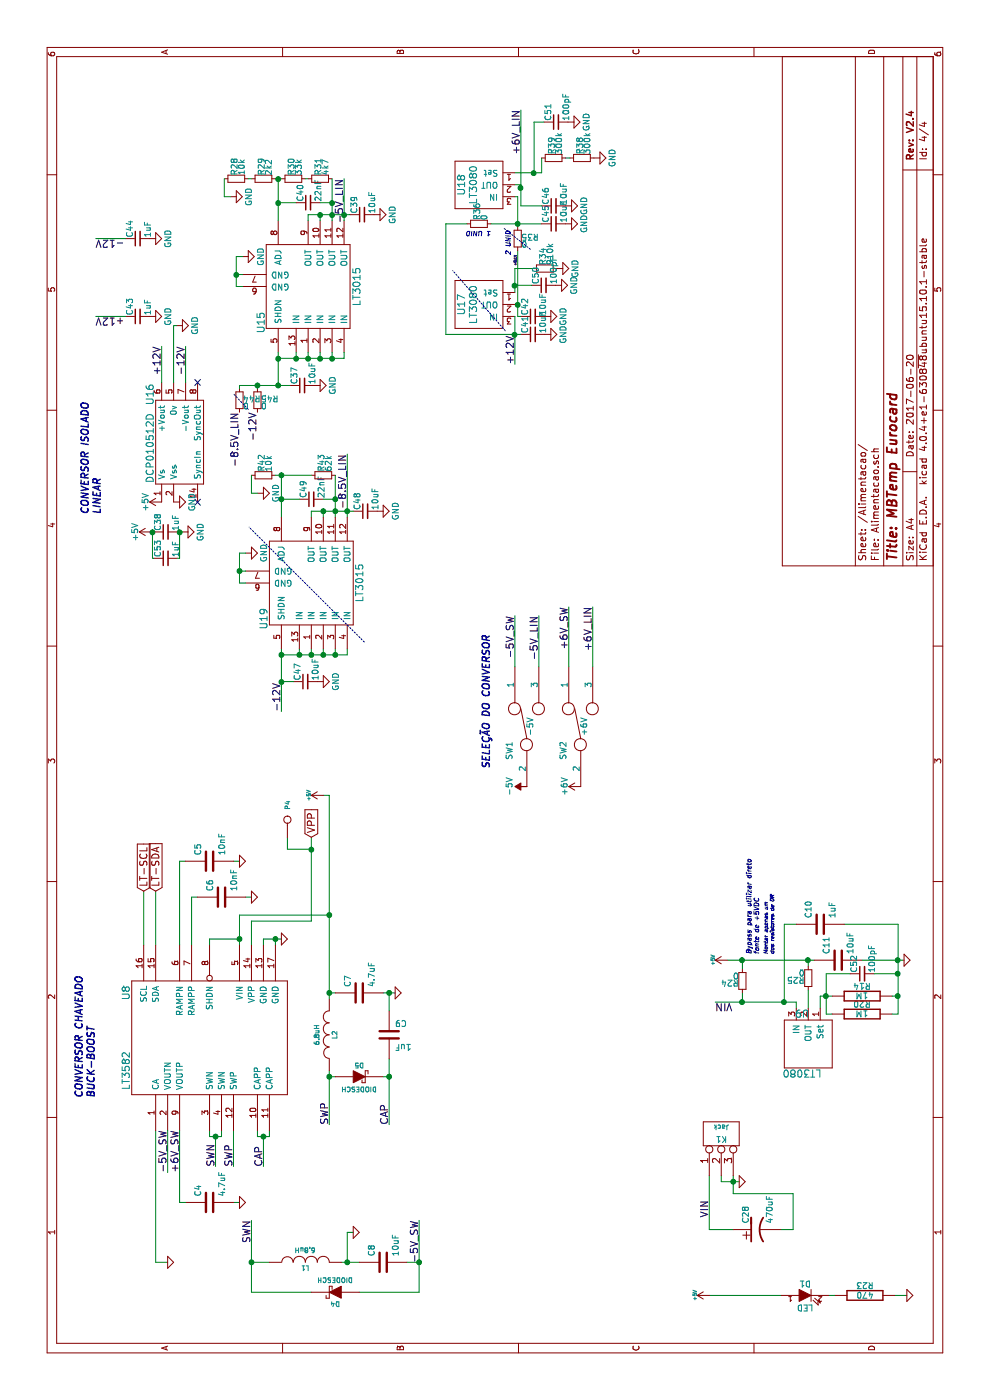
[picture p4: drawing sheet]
EESchema Schematic File Version 2
LIBS:MBTemp3_Eurocard-rescue
LIBS:MBTemp3-rescue
LIBS:power
LIBS:device
LIBS:transistors
LIBS:conn
LIBS:linear
LIBS:regul
LIBS:74xx
LIBS:cmos4000
LIBS:adc-dac
LIBS:memory
LIBS:xilinx
LIBS:microcontrollers
LIBS:dsp
LIBS:microchip
LIBS:analog_switches
LIBS:motorola
LIBS:texas
LIBS:intel
LIBS:audio
LIBS:interface
LIBS:digital-audio
LIBS:philips
LIBS:display
LIBS:cypress
LIBS:siliconi
LIBS:opto
LIBS:atmel
LIBS:contrib
LIBS:valves
LIBS:Pt100-cache
LIBS:Controle
EELAYER 25 0
EELAYER END
$Descr A4 11693 8268
encoding utf-8
Sheet 4 4
Title "MBTemp Eurocard"
Date "2017-06-20"
Rev "V2.4"
Comp ""
Comment1 ""
Comment2 ""
Comment3 ""
Comment4 ""
$EndDescr
Connection ~ 1825 6125
Wire Wire Line
	1825 6025 1825 6175
Wire Wire Line
	1825 6025 1875 6025
Wire Wire Line
	5050 2750 5050 2700
Wire Wire Line
	4000 2600 4000 2100
Wire Wire Line
	4000 2600 4700 2600
Wire Wire Line
	3800 1300 4250 1300
Connection ~ 3375 7500
Wire Wire Line
	3225 7500 3975 7500
Wire Wire Line
	3225 7500 3225 7450
Wire Wire Line
	1725 6125 1875 6125
Connection ~ 4050 2750
Connection ~ 3675 7500
Wire Wire Line
	3975 7500 3975 7050
Wire Wire Line
	3375 7500 3375 7450
Wire Wire Line
	3975 6550 3975 6650
Wire Wire Line
	4200 1650 4200 1600
Wire Wire Line
	4200 1600 3800 1600
Wire Wire Line
	4500 2000 4500 1950
Wire Wire Line
	1650 2000 1650 1950
Wire Wire Line
	2250 1300 1150 1300
Connection ~ 2700 3250
Wire Wire Line
	2300 3250 2850 3250
Connection ~ 3400 2750
Connection ~ 3850 2000
Wire Wire Line
	3800 2000 4050 2000
Wire Wire Line
	4050 2000 4050 2750
Wire Wire Line
	3250 3250 3400 3250
Wire Wire Line
	2700 2800 2700 2750
Connection ~ 1150 3500
Wire Wire Line
	900  3500 1500 3500
Wire Wire Line
	900  2100 1500 2100
Wire Wire Line
	1150 2850 1150 3000
Wire Wire Line
	1150 2250 1150 2100
Wire Wire Line
	2250 1950 1950 1950
Connection ~ 3850 2300
Wire Wire Line
	3800 2200 3850 2200
Wire Wire Line
	3850 2200 3850 2350
Wire Wire Line
	3850 2000 3850 1750
Wire Wire Line
	3850 1750 3800 1750
Wire Wire Line
	2200 1850 2250 1850
Wire Wire Line
	2200 1750 2200 1850
Wire Wire Line
	2200 1750 2250 1750
Wire Wire Line
	875  7575 875  7475
Wire Wire Line
	875  6975 875  6925
Wire Wire Line
	2200 2250 2250 2250
Wire Wire Line
	2200 2150 2200 2250
Wire Wire Line
	2200 2150 2250 2150
Wire Wire Line
	1150 1300 1150 1400
Wire Wire Line
	3800 2300 3850 2300
Wire Wire Line
	1950 1800 2200 1800
Connection ~ 2200 1800
Wire Wire Line
	1950 2200 2200 2200
Connection ~ 2200 2200
Wire Wire Line
	900  2100 900  2600
Wire Wire Line
	900  3500 900  3000
Wire Wire Line
	1150 3400 1150 3500
Wire Wire Line
	1150 2900 1400 2900
Connection ~ 1150 2900
Wire Wire Line
	1400 2900 1400 2950
Connection ~ 1150 2100
Wire Wire Line
	3400 2800 3400 2750
Wire Wire Line
	2700 3200 2700 3250
Wire Wire Line
	3400 3200 3400 3300
Connection ~ 3400 3250
Connection ~ 2700 2750
Wire Wire Line
	2300 2750 2750 2750
Wire Wire Line
	4200 2100 4200 2050
Wire Wire Line
	4500 1550 4500 1500
Wire Wire Line
	4500 1500 3800 1500
Wire Wire Line
	3675 7200 3675 7550
Wire Wire Line
	3675 6075 3675 6800
Connection ~ 3675 6750
Wire Wire Line
	1425 5925 1875 5925
Wire Wire Line
	875  5925 875  6525
Wire Wire Line
	3325 6650 3275 6650
Wire Wire Line
	3375 6850 3375 6950
Wire Wire Line
	3375 6850 3275 6850
Wire Wire Line
	3225 6950 3225 6900
Wire Wire Line
	3225 6900 3560 6900
Connection ~ 3375 6900
Wire Wire Line
	3800 1200 4250 1200
Wire Wire Line
	4000 2100 3800 2100
Wire Wire Line
	4700 2400 4600 2400
Wire Wire Line
	4600 2400 4600 2600
Connection ~ 4600 2600
Wire Wire Line
	3350 2750 5050 2750
$Comp
L CONN_3 K1
U 1 1
P 2225 6025
F 0 "K1" V 2175 6025 50  0000 C CNN
F 1 "Jack" V 2275 6025 40  0000 C CNN
F 2 "" H 2225 6025 60  0001 C CNN
F 3 "" H 2225 6025 60  0001 C CNN
	1    2225 6025
	1    0    0    -1  
$EndComp
$Comp
L +5V #PWR052
U 1 1
P 875 5925
F 0 "#PWR052" H 875 6015 20  0001 C CNN
F 1 "+5V" H 875 6050 30  0000 C CNN
F 2 "" H 875 5925 60  0001 C CNN
F 3 "" H 875 5925 60  0001 C CNN
	1    875  5925
	1    0    0    -1  
$EndComp
Text Label 1525 5925 0    60   ~ 0
VIN
$Comp
L +5V #PWR053
U 1 1
P 5050 2700
F 0 "#PWR053" H 5050 2790 20  0001 C CNN
F 1 "+5V" H 5050 2825 30  0000 C CNN
F 2 "" H 5050 2700 60  0001 C CNN
F 3 "" H 5050 2700 60  0001 C CNN
	1    5050 2700
	1    0    0    -1  
$EndComp
Text GLabel 4700 2600 2    60   Input ~ 0
VPP
Text GLabel 4250 1300 2    60   Input ~ 0
LT-SDA
Text GLabel 4250 1200 2    60   Input ~ 0
LT-SCL
$Comp
L CONN_1 P4
U 1 1
P 4850 2400
F 0 "P4" H 4930 2400 40  0000 L CNN
F 1 "CONN_1" H 4850 2455 30  0001 C CNN
F 2 "" H 4850 2400 60  0001 C CNN
F 3 "" H 4850 2400 60  0001 C CNN
	1    4850 2400
	1    0    0    -1  
$EndComp
$Comp
L R-RESCUE-MBTemp3 R20
U 1 1
P 3225 7200
F 0 "R20" V 3305 7200 50  0000 C CNN
F 1 "1M" V 3225 7200 50  0000 C CNN
F 2 "" H 3225 7200 60  0001 C CNN
F 3 "" H 3225 7200 60  0001 C CNN
	1    3225 7200
	1    0    0    -1  
$EndComp
Text Label 3325 5975 3    60   ~ 0
VIN
$Comp
L R-RESCUE-MBTemp3 R23
U 1 1
P 875 7225
F 0 "R23" V 955 7225 50  0000 C CNN
F 1 "470" V 875 7225 50  0000 C CNN
F 2 "" H 875 7225 60  0001 C CNN
F 3 "" H 875 7225 60  0001 C CNN
	1    875  7225
	1    0    0    -1  
$EndComp
$Comp
L LED-RESCUE-MBTemp3 D1
U 1 1
P 875 6725
F 0 "D1" H 875 6825 50  0000 C CNN
F 1 "LED" H 875 6625 50  0000 C CNN
F 2 "" H 875 6725 60  0001 C CNN
F 3 "" H 875 6725 60  0001 C CNN
	1    875  6725
	0    1    1    0   
$EndComp
$Comp
L GND-RESCUE-MBTemp3 #PWR054
U 1 1
P 875 7575
F 0 "#PWR054" H 875 7575 30  0001 C CNN
F 1 "GND" H 875 7505 30  0001 C CNN
F 2 "" H 875 7575 60  0001 C CNN
F 3 "" H 875 7575 60  0001 C CNN
	1    875  7575
	1    0    0    -1  
$EndComp
$Comp
L LT3582 U8
U 1 1
P 3000 1650
F 0 "U8" H 3400 2250 60  0000 C CNN
F 1 "LT3582" H 2750 2250 60  0000 C CNN
F 2 "" H 3000 1650 60  0001 C CNN
F 3 "" H 3000 1650 60  0001 C CNN
	1    3000 1650
	1    0    0    -1  
$EndComp
Text Label 1900 1400 0    60   ~ 0
-5V_SW
Text Label 1900 1500 0    60   ~ 0
+6V_SW
$Comp
L GND-RESCUE-MBTemp3 #PWR055
U 1 1
P 1150 1400
F 0 "#PWR055" H 1150 1400 30  0001 C CNN
F 1 "GND" H 1150 1330 30  0001 C CNN
F 2 "" H 1150 1400 60  0001 C CNN
F 3 "" H 1150 1400 60  0001 C CNN
	1    1150 1400
	1    0    0    -1  
$EndComp
$Comp
L DIODESCH D5
U 1 1
P 2700 3000
F 0 "D5" H 2700 3100 40  0000 C CNN
F 1 "DIODESCH" H 2700 2900 40  0000 C CNN
F 2 "" H 2700 3000 60  0001 C CNN
F 3 "" H 2700 3000 60  0001 C CNN
	1    2700 3000
	0    1    1    0   
$EndComp
$Comp
L DIODESCH D4
U 1 1
P 900 2800
F 0 "D4" H 900 2900 40  0000 C CNN
F 1 "DIODESCH" H 900 2700 40  0000 C CNN
F 2 "" H 900 2800 60  0001 C CNN
F 3 "" H 900 2800 60  0001 C CNN
	1    900  2800
	0    -1   -1   0   
$EndComp
$Comp
L GND-RESCUE-MBTemp3 #PWR056
U 1 1
P 3850 2350
F 0 "#PWR056" H 3850 2350 30  0001 C CNN
F 1 "GND" H 3850 2280 30  0001 C CNN
F 2 "" H 3850 2350 60  0001 C CNN
F 3 "" H 3850 2350 60  0001 C CNN
	1    3850 2350
	1    0    0    -1  
$EndComp
Text Label 1950 1800 0    60   ~ 0
SWN
Text Label 1950 1950 0    60   ~ 0
SWP
Text Label 1950 2200 0    60   ~ 0
CAP
$Comp
L INDUCTOR L1
U 1 1
P 1150 2550
F 0 "L1" V 1100 2550 40  0000 C CNN
F 1 "6.8uH" V 1250 2550 40  0000 C CNN
F 2 "" H 1150 2550 60  0001 C CNN
F 3 "" H 1150 2550 60  0001 C CNN
	1    1150 2550
	1    0    0    -1  
$EndComp
$Comp
L C-RESCUE-MBTemp3 C8
U 1 1
P 1150 3200
AR Path="/5021128F" Ref="C8"  Part="1" 
AR Path="/50211263/5021128F" Ref="C8"  Part="1" 
F 0 "C8" H 1200 3300 50  0000 L CNN
F 1 "10uF" H 1200 3100 50  0000 L CNN
F 2 "" H 1150 3200 60  0001 C CNN
F 3 "" H 1150 3200 60  0001 C CNN
	1    1150 3200
	1    0    0    -1  
$EndComp
$Comp
L GND-RESCUE-MBTemp3 #PWR057
U 1 1
P 1400 2950
F 0 "#PWR057" H 1400 2950 30  0001 C CNN
F 1 "GND" H 1400 2880 30  0001 C CNN
F 2 "" H 1400 2950 60  0001 C CNN
F 3 "" H 1400 2950 60  0001 C CNN
	1    1400 2950
	1    0    0    -1  
$EndComp
Text Label 1500 2100 2    60   ~ 0
SWN
$Comp
L INDUCTOR L2
U 1 1
P 3050 2750
F 0 "L2" V 3000 2750 40  0000 C CNN
F 1 "6.8uH" V 3150 2750 40  0000 C CNN
F 2 "" H 3050 2750 60  0001 C CNN
F 3 "" H 3050 2750 60  0001 C CNN
	1    3050 2750
	0    -1   -1   0   
$EndComp
$Comp
L C-RESCUE-MBTemp3 C7
U 1 1
P 3400 3000
AR Path="/5021128C" Ref="C7"  Part="1" 
AR Path="/50211263/5021128C" Ref="C7"  Part="1" 
F 0 "C7" H 3450 3100 50  0000 L CNN
F 1 "4.7uF" H 3450 2900 50  0000 L CNN
F 2 "" H 3400 3000 60  0001 C CNN
F 3 "" H 3400 3000 60  0001 C CNN
	1    3400 3000
	1    0    0    -1  
$EndComp
$Comp
L C-RESCUE-MBTemp3 C9
U 1 1
P 3050 3250
AR Path="/5021128B" Ref="C9"  Part="1" 
AR Path="/50211263/5021128B" Ref="C9"  Part="1" 
F 0 "C9" H 3100 3350 50  0000 L CNN
F 1 "1uF" H 3100 3150 50  0000 L CNN
F 2 "" H 3050 3250 60  0001 C CNN
F 3 "" H 3050 3250 60  0001 C CNN
	1    3050 3250
	0    1    1    0   
$EndComp
$Comp
L GND-RESCUE-MBTemp3 #PWR058
U 1 1
P 3400 3300
F 0 "#PWR058" H 3400 3300 30  0001 C CNN
F 1 "GND" H 3400 3230 30  0001 C CNN
F 2 "" H 3400 3300 60  0001 C CNN
F 3 "" H 3400 3300 60  0001 C CNN
	1    3400 3300
	1    0    0    -1  
$EndComp
Text Label 2300 3250 0    60   ~ 0
CAP
Text Label 2300 2750 0    60   ~ 0
SWP
$Comp
L C-RESCUE-MBTemp3 C4
U 1 1
P 1650 1750
AR Path="/50211289" Ref="C4"  Part="1" 
AR Path="/50211263/50211289" Ref="C4"  Part="1" 
F 0 "C4" H 1700 1850 50  0000 L CNN
F 1 "4.7uF" H 1700 1650 50  0000 L CNN
F 2 "" H 1650 1750 60  0001 C CNN
F 3 "" H 1650 1750 60  0001 C CNN
	1    1650 1750
	1    0    0    -1  
$EndComp
$Comp
L GND-RESCUE-MBTemp3 #PWR059
U 1 1
P 1650 2000
F 0 "#PWR059" H 1650 2000 30  0001 C CNN
F 1 "GND" H 1650 1930 30  0001 C CNN
F 2 "" H 1650 2000 60  0001 C CNN
F 3 "" H 1650 2000 60  0001 C CNN
	1    1650 2000
	1    0    0    -1  
$EndComp
$Comp
L C-RESCUE-MBTemp3 C6
U 1 1
P 4200 1850
AR Path="/50211287" Ref="C6"  Part="1" 
AR Path="/50211263/50211287" Ref="C6"  Part="1" 
F 0 "C6" H 4250 1950 50  0000 L CNN
F 1 "10nF" H 4250 1750 50  0000 L CNN
F 2 "" H 4200 1850 60  0001 C CNN
F 3 "" H 4200 1850 60  0001 C CNN
	1    4200 1850
	1    0    0    -1  
$EndComp
$Comp
L C-RESCUE-MBTemp3 C5
U 1 1
P 4500 1750
AR Path="/50211286" Ref="C5"  Part="1" 
AR Path="/50211263/50211286" Ref="C5"  Part="1" 
F 0 "C5" H 4550 1850 50  0000 L CNN
F 1 "10nF" H 4550 1650 50  0000 L CNN
F 2 "" H 4500 1750 60  0001 C CNN
F 3 "" H 4500 1750 60  0001 C CNN
	1    4500 1750
	1    0    0    -1  
$EndComp
$Comp
L GND-RESCUE-MBTemp3 #PWR060
U 1 1
P 4200 2100
F 0 "#PWR060" H 4200 2100 30  0001 C CNN
F 1 "GND" H 4200 2030 30  0001 C CNN
F 2 "" H 4200 2100 60  0001 C CNN
F 3 "" H 4200 2100 60  0001 C CNN
	1    4200 2100
	1    0    0    -1  
$EndComp
$Comp
L GND-RESCUE-MBTemp3 #PWR061
U 1 1
P 4500 2000
F 0 "#PWR061" H 4500 2000 30  0001 C CNN
F 1 "GND" H 4500 1930 30  0001 C CNN
F 2 "" H 4500 2000 60  0001 C CNN
F 3 "" H 4500 2000 60  0001 C CNN
	1    4500 2000
	1    0    0    -1  
$EndComp
$Comp
L LT3080 U9
U 1 1
P 2975 6750
F 0 "U9" H 2925 6500 60  0000 C CNN
F 1 "LT3080" H 2925 7000 60  0000 C CNN
F 2 "" H 2975 6750 60  0001 C CNN
F 3 "" H 2975 6750 60  0001 C CNN
	1    2975 6750
	0    -1   1    0   
$EndComp
$Comp
L C-RESCUE-MBTemp3 C11
U 1 1
P 3675 7000
AR Path="/5021127F" Ref="C11"  Part="1" 
AR Path="/50211263/5021127F" Ref="C11"  Part="1" 
F 0 "C11" H 3725 7100 50  0000 L CNN
F 1 "10uF" H 3725 6900 50  0000 L CNN
F 2 "" H 3675 7000 60  0001 C CNN
F 3 "" H 3675 7000 60  0001 C CNN
	1    3675 7000
	1    0    0    -1  
$EndComp
$Comp
L C-RESCUE-MBTemp3 C10
U 1 1
P 3975 6850
AR Path="/5021127E" Ref="C10"  Part="1" 
AR Path="/50211263/5021127E" Ref="C10"  Part="1" 
F 0 "C10" H 4025 6950 50  0000 L CNN
F 1 "1uF" H 4025 6750 50  0000 L CNN
F 2 "" H 3975 6850 60  0001 C CNN
F 3 "" H 3975 6850 60  0001 C CNN
	1    3975 6850
	1    0    0    -1  
$EndComp
$Comp
L R-RESCUE-MBTemp3 R14
U 1 1
P 3375 7200
F 0 "R14" V 3455 7200 50  0000 C CNN
F 1 "1M" V 3375 7200 50  0000 C CNN
F 2 "" H 3375 7200 60  0001 C CNN
F 3 "" H 3375 7200 60  0001 C CNN
	1    3375 7200
	1    0    0    -1  
$EndComp
$Comp
L GND-RESCUE-MBTemp3 #PWR062
U 1 1
P 3675 7550
F 0 "#PWR062" H 3675 7550 30  0001 C CNN
F 1 "GND" H 3675 7480 30  0001 C CNN
F 2 "" H 3675 7550 60  0001 C CNN
F 3 "" H 3675 7550 60  0001 C CNN
	1    3675 7550
	1    0    0    -1  
$EndComp
$Comp
L +5V #PWR063
U 1 1
P 3675 6075
F 0 "#PWR063" H 3675 6165 20  0001 C CNN
F 1 "+5V" H 3675 6200 30  0000 C CNN
F 2 "" H 3675 6075 60  0001 C CNN
F 3 "" H 3675 6075 60  0001 C CNN
	1    3675 6075
	1    0    0    -1  
$EndComp
$Comp
L GND-RESCUE-MBTemp3 #PWR064
U 1 1
P 1825 6175
F 0 "#PWR064" H 1825 6175 30  0001 C CNN
F 1 "GND" H 1825 6105 30  0001 C CNN
F 2 "" H 1825 6175 60  0001 C CNN
F 3 "" H 1825 6175 60  0001 C CNN
	1    1825 6175
	1    0    0    -1  
$EndComp
$Comp
L CP1-RESCUE-MBTemp3 C28
U 1 1
P 1425 6325
F 0 "C28" H 1475 6425 50  0000 L CNN
F 1 "470uF" H 1475 6225 50  0000 L CNN
F 2 "" H 1425 6325 60  0001 C CNN
F 3 "" H 1425 6325 60  0000 C CNN
	1    1425 6325
	1    0    0    -1  
$EndComp
Wire Wire Line
	1425 6125 1425 5925
Wire Wire Line
	1425 6525 1425 6625
Wire Wire Line
	1425 6625 1725 6625
Wire Wire Line
	1725 6625 1725 6125
$Comp
L +6V #PWR065
U 1 1
P 5125 4850
F 0 "#PWR065" H 5125 4700 50  0001 C CNN
F 1 "+6V" H 5125 4990 50  0000 C CNN
F 2 "" H 5125 4850 50  0000 C CNN
F 3 "" H 5125 4850 50  0000 C CNN
	1    5125 4850
	1    0    0    -1  
$EndComp
$Comp
L -5V #PWR67
U 1 1
P 5125 4400
F 0 "#PWR67" H 5125 4500 50  0001 C CNN
F 1 "-5V" H 5125 4550 50  0000 C CNN
F 2 "" H 5125 4400 50  0000 C CNN
F 3 "" H 5125 4400 50  0000 C CNN
	1    5125 4400
	1    0    0    -1  
$EndComp
$Comp
L R_Small R24
U 1 1
P 3500 6200
F 0 "R24" H 3530 6220 50  0000 L CNN
F 1 "0" H 3530 6160 50  0000 L CNN
F 2 "Resistors_SMD:R_0805" H 3500 6200 50  0001 C CNN
F 3 "" H 3500 6200 50  0000 C CNN
	1    3500 6200
	0    -1   -1   0   
$EndComp
Text Notes 3725 6350 0    39   Italic 0
Bypass para utilizar direto\nfonte de +5VDC
Text Notes 3725 6475 0    31   Italic 0
Montar apenas um\ndos resistores de 0R
Wire Wire Line
	3600 6200 3675 6200
Connection ~ 3675 6200
Wire Wire Line
	3325 6200 3400 6200
Connection ~ 3325 6200
Wire Wire Line
	3325 5975 3325 6650
$Comp
L R_Small R25
U 1 1
P 3525 6750
F 0 "R25" H 3555 6770 50  0000 L CNN
F 1 "0" H 3555 6710 50  0000 L CNN
F 2 "Resistors_SMD:R_0805" H 3525 6750 50  0001 C CNN
F 3 "" H 3525 6750 50  0000 C CNN
	1    3525 6750
	0    -1   -1   0   
$EndComp
Wire Wire Line
	3975 6550 3325 6550
Connection ~ 3325 6550
Wire Wire Line
	3675 6750 3625 6750
Wire Wire Line
	3425 6750 3275 6750
$Comp
L DCP0105xxD U16
U 1 1
P 8000 1450
F 0 "U16" H 8400 1650 60  0000 C CNN
F 1 "DCP010512D" H 7950 1650 60  0000 C CNN
F 2 "CONTROLE:DCP0105xxD" H 8000 1450 60  0001 C CNN
F 3 "" H 8000 1450 60  0000 C CNN
	1    8000 1450
	1    0    0    -1  
$EndComp
$Comp
L LT3015-RESCUE-MBTemp3_Eurocard U15
U 1 1
P 9200 2625
AR Path="/588F4998" Ref="U15"  Part="1" 
AR Path="/50211263/588F4998" Ref="U15"  Part="1" 
F 0 "U15" H 9000 3075 60  0000 C CNN
F 1 "LT3015" H 9300 2275 60  0000 C CNN
F 2 "Housings_SSOP:MSOP-12-1EP_3x4mm_Pitch0.65mm" H 9200 2625 60  0001 C CNN
F 3 "" H 9200 2625 60  0000 C CNN
	1    9200 2625
	1    0    0    -1  
$EndComp
$Comp
L LT3080 U17
U 1 1
P 9150 4000
F 0 "U17" H 9150 4150 60  0000 C CNN
F 1 "LT3080" H 9150 4050 60  0000 C CNN
F 2 "TO_SOT_Packages_SMD:SOT-223" H 9150 4000 60  0001 C CNN
F 3 "" H 9150 4000 60  0001 C CNN
	1    9150 4000
	1    0    0    -1  
$EndComp
$Comp
L LT3080 U18
U 1 1
P 10150 4000
F 0 "U18" H 10150 4150 60  0000 C CNN
F 1 "LT3080" H 10150 4050 60  0000 C CNN
F 2 "TO_SOT_Packages_SMD:SOT-223" H 10150 4000 60  0001 C CNN
F 3 "" H 10150 4000 60  0001 C CNN
	1    10150 4000
	1    0    0    -1  
$EndComp
NoConn ~ 8500 1650
NoConn ~ 7500 1650
$Comp
L GND #PWR066
U 1 1
P 7500 1450
F 0 "#PWR066" H 7500 1200 50  0001 C CNN
F 1 "GND" H 7500 1300 50  0000 C CNN
F 2 "" H 7500 1450 50  0000 C CNN
F 3 "" H 7500 1450 50  0000 C CNN
	1    7500 1450
	1    0    0    -1  
$EndComp
$Comp
L GND #PWR067
U 1 1
P 8975 1475
F 0 "#PWR067" H 8975 1225 50  0001 C CNN
F 1 "GND" H 8975 1325 50  0000 C CNN
F 2 "" H 8975 1475 50  0000 C CNN
F 3 "" H 8975 1475 50  0000 C CNN
	1    8975 1475
	1    0    0    -1  
$EndComp
Wire Wire Line
	8975 1475 8975 1450
Wire Wire Line
	8975 1450 8500 1450
Text Label 8800 1350 2    60   ~ 0
+12V
Text Label 8800 1550 2    60   ~ 0
-12V
Wire Wire Line
	8800 1550 8500 1550
Wire Wire Line
	8500 1350 8800 1350
$Comp
L +5V #PWR068
U 1 1
P 7500 1350
F 0 "#PWR068" H 7500 1200 50  0001 C CNN
F 1 "+5V" H 7500 1490 50  0000 C CNN
F 2 "" H 7500 1350 50  0000 C CNN
F 3 "" H 7500 1350 50  0000 C CNN
	1    7500 1350
	1    0    0    -1  
$EndComp
$Comp
L +5V #PWR069
U 1 1
P 7250 1265
F 0 "#PWR069" H 7250 1115 50  0001 C CNN
F 1 "+5V" H 7250 1405 50  0000 C CNN
F 2 "" H 7250 1265 50  0000 C CNN
F 3 "" H 7250 1265 50  0000 C CNN
	1    7250 1265
	1    0    0    -1  
$EndComp
$Comp
L GND #PWR070
U 1 1
P 7250 1520
F 0 "#PWR070" H 7250 1270 50  0001 C CNN
F 1 "GND" H 7250 1370 50  0000 C CNN
F 2 "" H 7250 1520 50  0000 C CNN
F 3 "" H 7250 1520 50  0000 C CNN
	1    7250 1520
	1    0    0    -1  
$EndComp
$Comp
L C_Small C38
U 1 1
P 7250 1385
F 0 "C38" H 7260 1455 50  0000 L CNN
F 1 "1uF" H 7260 1305 50  0000 L CNN
F 2 "Capacitors_SMD:C_0805" H 7250 1385 50  0001 C CNN
F 3 "" H 7250 1385 50  0000 C CNN
	1    7250 1385
	1    0    0    -1  
$EndComp
$Comp
L GND #PWR071
U 1 1
P 9050 1250
F 0 "#PWR071" H 9050 1000 50  0001 C CNN
F 1 "GND" H 9050 1100 50  0000 C CNN
F 2 "" H 9050 1250 50  0000 C CNN
F 3 "" H 9050 1250 50  0000 C CNN
	1    9050 1250
	1    0    0    -1  
$EndComp
$Comp
L C_Small C43
U 1 1
P 9050 1150
F 0 "C43" H 9060 1220 50  0000 L CNN
F 1 "1uF" H 9060 1070 50  0000 L CNN
F 2 "Capacitors_SMD:C_0805" H 9050 1150 50  0001 C CNN
F 3 "" H 9050 1150 50  0000 C CNN
	1    9050 1150
	1    0    0    -1  
$EndComp
$Comp
L GND #PWR072
U 1 1
P 9700 1250
F 0 "#PWR072" H 9700 1000 50  0001 C CNN
F 1 "GND" H 9700 1100 50  0000 C CNN
F 2 "" H 9700 1250 50  0000 C CNN
F 3 "" H 9700 1250 50  0000 C CNN
	1    9700 1250
	1    0    0    -1  
$EndComp
$Comp
L C_Small C44
U 1 1
P 9700 1150
F 0 "C44" H 9710 1220 50  0000 L CNN
F 1 "1uF" H 9710 1070 50  0000 L CNN
F 2 "Capacitors_SMD:C_0805" H 9700 1150 50  0001 C CNN
F 3 "" H 9700 1150 50  0000 C CNN
	1    9700 1150
	1    0    0    -1  
$EndComp
Text Label 9700 800  3    60   ~ 0
-12V
Wire Wire Line
	9700 800  9700 1050
Wire Wire Line
	9050 800  9050 1050
Wire Wire Line
	8750 2475 8700 2475
Wire Wire Line
	8700 2325 8700 2875
Connection ~ 8700 2325
Wire Wire Line
	8700 2575 8750 2575
Connection ~ 8700 2475
Wire Wire Line
	8700 2675 8750 2675
Connection ~ 8700 2575
Wire Wire Line
	8700 2775 8750 2775
Connection ~ 8700 2675
Wire Wire Line
	8700 2875 8750 2875
Connection ~ 8700 2775
$Comp
L C_Small C37
U 1 1
P 8475 2525
F 0 "C37" H 8485 2595 50  0000 L CNN
F 1 "10uF" H 8485 2445 50  0000 L CNN
F 2 "Capacitors_SMD:C_0805" H 8475 2525 50  0001 C CNN
F 3 "" H 8475 2525 50  0000 C CNN
	1    8475 2525
	1    0    0    -1  
$EndComp
$Comp
L C_Small C39
U 1 1
P 9900 3025
F 0 "C39" H 9910 3095 50  0000 L CNN
F 1 "10uF" H 9910 2945 50  0000 L CNN
F 2 "Capacitors_SMD:C_0805" H 9900 3025 50  0001 C CNN
F 3 "" H 9900 3025 50  0000 C CNN
	1    9900 3025
	1    0    0    -1  
$EndComp
Wire Wire Line
	8475 2000 8475 2425
Connection ~ 8475 2325
Wire Wire Line
	9850 2575 9900 2575
Wire Wire Line
	9900 2575 9900 2925
Wire Wire Line
	9900 2675 9850 2675
Connection ~ 9900 2675
Wire Wire Line
	9850 2875 10200 2875
Connection ~ 9900 2775
Connection ~ 9900 2875
$Comp
L C_Small C40
U 1 1
P 10000 2575
F 0 "C40" H 10010 2645 50  0000 L CNN
F 1 "22nF" H 10010 2495 50  0000 L CNN
F 2 "Capacitors_SMD:C_0805" H 10000 2575 50  0001 C CNN
F 3 "" H 10000 2575 50  0000 C CNN
	1    10000 2575
	1    0    0    -1  
$EndComp
$Comp
L R_Small R30
U 1 1
P 10200 2450
F 0 "R30" H 10230 2470 50  0000 L CNN
F 1 "33k" H 10230 2410 50  0000 L CNN
F 2 "Resistors_SMD:R_0805" H 10200 2450 50  0001 C CNN
F 3 "" H 10200 2450 50  0000 C CNN
	1    10200 2450
	1    0    0    -1  
$EndComp
$Comp
L R_Small R31
U 1 1
P 10200 2675
F 0 "R31" H 10230 2695 50  0000 L CNN
F 1 "4k7" H 10230 2635 50  0000 L CNN
F 2 "Resistors_SMD:R_0805" H 10200 2675 50  0001 C CNN
F 3 "" H 10200 2675 50  0000 C CNN
	1    10200 2675
	1    0    0    -1  
$EndComp
$Comp
L R_Small R28
U 1 1
P 10200 1975
F 0 "R28" H 10230 1995 50  0000 L CNN
F 1 "10k" H 10230 1935 50  0000 L CNN
F 2 "Resistors_SMD:R_0805" H 10200 1975 50  0001 C CNN
F 3 "" H 10200 1975 50  0000 C CNN
	1    10200 1975
	1    0    0    -1  
$EndComp
$Comp
L R_Small R29
U 1 1
P 10200 2200
F 0 "R29" H 10230 2220 50  0000 L CNN
F 1 "2k2" H 10230 2160 50  0000 L CNN
F 2 "Resistors_SMD:R_0805" H 10200 2200 50  0001 C CNN
F 3 "" H 10200 2200 50  0000 C CNN
	1    10200 2200
	1    0    0    -1  
$EndComp
Wire Wire Line
	10200 2300 10200 2350
Connection ~ 10200 2325
Wire Wire Line
	10000 2475 10000 2325
Connection ~ 10000 2325
Wire Wire Line
	10000 2775 10000 2675
Connection ~ 10000 2775
$Comp
L GND #PWR073
U 1 1
P 9900 3125
F 0 "#PWR073" H 9900 2875 50  0001 C CNN
F 1 "GND" H 9900 2975 50  0000 C CNN
F 2 "" H 9900 3125 50  0000 C CNN
F 3 "" H 9900 3125 50  0000 C CNN
	1    9900 3125
	1    0    0    -1  
$EndComp
$Comp
L GND #PWR074
U 1 1
P 8475 2625
F 0 "#PWR074" H 8475 2375 50  0001 C CNN
F 1 "GND" H 8475 2475 50  0000 C CNN
F 2 "" H 8475 2625 50  0000 C CNN
F 3 "" H 8475 2625 50  0000 C CNN
	1    8475 2625
	1    0    0    -1  
$EndComp
$Comp
L GND #PWR075
U 1 1
P 9550 2025
F 0 "#PWR075" H 9550 1775 50  0001 C CNN
F 1 "GND" H 9550 1875 50  0000 C CNN
F 2 "" H 9550 2025 50  0000 C CNN
F 3 "" H 9550 2025 50  0000 C CNN
	1    9550 2025
	1    0    0    -1  
$EndComp
$Comp
L GND #PWR076
U 1 1
P 10050 1925
F 0 "#PWR076" H 10050 1675 50  0001 C CNN
F 1 "GND" H 10050 1775 50  0000 C CNN
F 2 "" H 10050 1925 50  0000 C CNN
F 3 "" H 10050 1925 50  0000 C CNN
	1    10050 1925
	1    0    0    -1  
$EndComp
Wire Wire Line
	10200 1875 10050 1875
Wire Wire Line
	10050 1875 10050 1925
Wire Wire Line
	9300 2025 9300 1975
Wire Wire Line
	9300 1975 9550 1975
Wire Wire Line
	9550 1975 9550 2025
Wire Wire Line
	9400 2025 9400 1975
Connection ~ 9400 1975
Wire Wire Line
	9850 2325 10200 2325
Wire Wire Line
	9850 2775 10200 2775
Text Label 10200 2875 2    60   ~ 0
-5V_LIN
Text Label 8650 4300 0    60   ~ 0
+12V
Wire Wire Line
	8650 4300 9050 4300
$Comp
L C_Small C41
U 1 1
P 8900 4450
F 0 "C41" H 8910 4520 50  0000 L CNN
F 1 "10uF" H 8910 4370 50  0000 L CNN
F 2 "Capacitors_SMD:C_0805" H 8900 4450 50  0001 C CNN
F 3 "" H 8900 4450 50  0000 C CNN
	1    8900 4450
	1    0    0    -1  
$EndComp
Wire Wire Line
	8900 3725 8900 4350
Connection ~ 8900 4300
$Comp
L GND #PWR077
U 1 1
P 8900 4550
F 0 "#PWR077" H 8900 4300 50  0001 C CNN
F 1 "GND" H 8900 4400 50  0000 C CNN
F 2 "" H 8900 4550 50  0000 C CNN
F 3 "" H 8900 4550 50  0000 C CNN
	1    8900 4550
	1    0    0    -1  
$EndComp
$Comp
L R_Small R34
U 1 1
P 9450 4550
F 0 "R34" H 9480 4570 50  0000 L CNN
F 1 "910k" H 9480 4510 50  0000 L CNN
F 2 "Resistors_SMD:R_0805" H 9450 4550 50  0001 C CNN
F 3 "" H 9450 4550 50  0000 C CNN
	1    9450 4550
	1    0    0    -1  
$EndComp
$Comp
L R_Small R39
U 1 1
P 10375 4625
F 0 "R39" H 10405 4645 50  0000 L CNN
F 1 "300k" H 10405 4585 50  0000 L CNN
F 2 "Resistors_SMD:R_0805" H 10375 4625 50  0001 C CNN
F 3 "" H 10375 4625 50  0000 C CNN
	1    10375 4625
	1    0    0    -1  
$EndComp
$Comp
L GND #PWR078
U 1 1
P 9450 4650
F 0 "#PWR078" H 9450 4400 50  0001 C CNN
F 1 "GND" H 9450 4500 50  0000 C CNN
F 2 "" H 9450 4650 50  0000 C CNN
F 3 "" H 9450 4650 50  0000 C CNN
	1    9450 4650
	1    0    0    -1  
$EndComp
$Comp
L GND #PWR079
U 1 1
P 10375 4960
F 0 "#PWR079" H 10375 4710 50  0001 C CNN
F 1 "GND" H 10375 4810 50  0000 C CNN
F 2 "" H 10375 4960 50  0000 C CNN
F 3 "" H 10375 4960 50  0000 C CNN
	1    10375 4960
	1    0    0    -1  
$EndComp
Wire Wire Line
	10250 4300 10250 4525
Wire Wire Line
	8900 3725 9825 3725
Wire Wire Line
	9825 3725 9825 3900
Wire Wire Line
	9150 4300 9150 4325
Wire Wire Line
	9050 4325 9600 4325
$Comp
L R_Small R36
U 1 1
P 9825 4000
F 0 "R36" H 9855 4020 50  0000 L CNN
F 1 "0" H 9855 3960 50  0000 L CNN
F 2 "Resistors_SMD:R_0805" H 9825 4000 50  0001 C CNN
F 3 "" H 9825 4000 50  0000 C CNN
	1    9825 4000
	1    0    0    -1  
$EndComp
$Comp
L R_Small R35
U 1 1
P 9700 4325
F 0 "R35" H 9730 4345 50  0000 L CNN
F 1 "0" H 9730 4285 50  0000 L CNN
F 2 "Resistors_SMD:R_0805" H 9700 4325 50  0001 C CNN
F 3 "" H 9700 4325 50  0000 C CNN
	1    9700 4325
	0    1    1    0   
$EndComp
Wire Wire Line
	9825 4100 9825 4525
Wire Wire Line
	9800 4325 10050 4325
Wire Wire Line
	10050 4325 10050 4300
Connection ~ 9825 4325
$Comp
L C_Small C45
U 1 1
P 9825 4625
F 0 "C45" H 9835 4695 50  0000 L CNN
F 1 "10uF" H 9835 4545 50  0000 L CNN
F 2 "Capacitors_SMD:C_0805" H 9825 4625 50  0001 C CNN
F 3 "" H 9825 4625 50  0000 C CNN
	1    9825 4625
	1    0    0    -1  
$EndComp
$Comp
L GND #PWR080
U 1 1
P 9825 4725
F 0 "#PWR080" H 9825 4475 50  0001 C CNN
F 1 "GND" H 9825 4575 50  0000 C CNN
F 2 "" H 9825 4725 50  0000 C CNN
F 3 "" H 9825 4725 50  0000 C CNN
	1    9825 4725
	1    0    0    -1  
$EndComp
$Comp
L C_Small C42
U 1 1
P 9050 4450
F 0 "C42" H 9060 4520 50  0000 L CNN
F 1 "10uF" H 9060 4370 50  0000 L CNN
F 2 "Capacitors_SMD:C_0805" H 9050 4450 50  0001 C CNN
F 3 "" H 9050 4450 50  0000 C CNN
	1    9050 4450
	1    0    0    -1  
$EndComp
Connection ~ 9150 4325
$Comp
L GND #PWR081
U 1 1
P 9050 4550
F 0 "#PWR081" H 9050 4300 50  0001 C CNN
F 1 "GND" H 9050 4400 50  0000 C CNN
F 2 "" H 9050 4550 50  0000 C CNN
F 3 "" H 9050 4550 50  0000 C CNN
	1    9050 4550
	1    0    0    -1  
$EndComp
Wire Wire Line
	9250 4300 9450 4300
Wire Wire Line
	9450 4300 9450 4450
Wire Wire Line
	9050 4350 9050 4325
$Comp
L C_Small C46
U 1 1
P 9975 4625
F 0 "C46" H 9985 4695 50  0000 L CNN
F 1 "10uF" H 9985 4545 50  0000 L CNN
F 2 "Capacitors_SMD:C_0805" H 9975 4625 50  0001 C CNN
F 3 "" H 9975 4625 50  0000 C CNN
	1    9975 4625
	1    0    0    -1  
$EndComp
$Comp
L GND #PWR082
U 1 1
P 9975 4725
F 0 "#PWR082" H 9975 4475 50  0001 C CNN
F 1 "GND" H 9975 4575 50  0000 C CNN
F 2 "" H 9975 4725 50  0000 C CNN
F 3 "" H 9975 4725 50  0000 C CNN
	1    9975 4725
	1    0    0    -1  
$EndComp
Wire Wire Line
	9975 4525 9975 4350
Wire Wire Line
	9975 4350 10150 4350
Wire Wire Line
	10150 4350 10150 4300
Connection ~ 10125 4350
Wire Wire Line
	10250 4525 10375 4525
Wire Wire Line
	10125 4350 10775 4350
Text Label 10775 4350 2    60   ~ 0
+6V_LIN
Text Notes 9775 4100 1    39   Italic 0
1 UNID
Text Notes 9775 4275 2    39   Italic 0
2 UNID
Text Label 1500 3500 2    60   ~ 0
-5V_SW
$Comp
L SWITCH_INV SW1
U 1 1
P 5625 4400
F 0 "SW1" H 5425 4550 50  0000 C CNN
F 1 "-5V" H 5625 4375 50  0000 C CNN
F 2 "Pin_Headers:Pin_Header_Straight_1x03_Pitch2.54mm" H 5625 4400 50  0001 C CNN
F 3 "" H 5625 4400 50  0000 C CNN
	1    5625 4400
	1    0    0    -1  
$EndComp
$Comp
L SWITCH_INV SW2
U 1 1
P 5625 4850
F 0 "SW2" H 5425 5000 50  0000 C CNN
F 1 "+6V" H 5625 4825 50  0000 C CNN
F 2 "Pin_Headers:Pin_Header_Straight_1x03_Pitch2.54mm" H 5625 4850 50  0001 C CNN
F 3 "" H 5625 4850 50  0000 C CNN
	1    5625 4850
	1    0    0    -1  
$EndComp
Text Label 6550 4300 2    60   ~ 0
-5V_SW
Wire Wire Line
	6550 4300 6125 4300
Text Label 6550 4500 2    60   ~ 0
-5V_LIN
Wire Wire Line
	6550 4500 6125 4500
Text Label 6625 4950 2    60   ~ 0
+6V_LIN
Wire Wire Line
	2250 1400 1900 1400
Wire Wire Line
	1650 1500 1650 1550
Wire Wire Line
	1650 1500 2250 1500
Text Label 6625 4750 2    60   ~ 0
+6V_SW
Wire Wire Line
	6625 4750 6125 4750
Wire Wire Line
	6125 4950 6625 4950
Wire Wire Line
	10200 2550 10200 2575
Wire Wire Line
	10200 2075 10200 2100
Text Notes 2525 800  0    59   Italic 12
CONVERSOR CHAVEADO\nBUCK-BOOST
Text Notes 7400 850  0    59   Italic 12
CONVERSOR ISOLADO\nLINEAR
Text Notes 5275 4100 0    59   Italic 12
SELEÇÃO DO CONVERSOR
Text Label 9475 4325 0    20   ~ 0
+9.1V
$Comp
L LT3015-RESCUE-MBTemp3_Eurocard U19
U 1 1
P 6725 2650
AR Path="/58AB0F00" Ref="U19"  Part="1" 
AR Path="/50211263/58AB0F00" Ref="U19"  Part="1" 
F 0 "U19" H 6525 3100 60  0000 C CNN
F 1 "LT3015" H 6825 2300 60  0000 C CNN
F 2 "Housings_SSOP:MSOP-12-1EP_3x4mm_Pitch0.65mm" H 6725 2650 60  0001 C CNN
F 3 "" H 6725 2650 60  0000 C CNN
	1    6725 2650
	1    0    0    -1  
$EndComp
Text Label 5750 2350 0    60   ~ 0
-12V
Wire Wire Line
	5750 2350 6275 2350
Wire Wire Line
	6275 2500 6225 2500
Wire Wire Line
	6225 2350 6225 2900
Connection ~ 6225 2350
Wire Wire Line
	6225 2600 6275 2600
Connection ~ 6225 2500
Wire Wire Line
	6225 2700 6275 2700
Connection ~ 6225 2600
Wire Wire Line
	6225 2800 6275 2800
Connection ~ 6225 2700
Wire Wire Line
	6225 2900 6275 2900
Connection ~ 6225 2800
$Comp
L C_Small C47
U 1 1
P 6000 2550
F 0 "C47" H 6010 2620 50  0000 L CNN
F 1 "10uF" H 6010 2470 50  0000 L CNN
F 2 "Capacitors_SMD:C_0805" H 6000 2550 50  0001 C CNN
F 3 "" H 6000 2550 50  0000 C CNN
	1    6000 2550
	1    0    0    -1  
$EndComp
$Comp
L C_Small C48
U 1 1
P 7425 3050
F 0 "C48" H 7435 3120 50  0000 L CNN
F 1 "10uF" H 7435 2970 50  0000 L CNN
F 2 "Capacitors_SMD:C_0805" H 7425 3050 50  0001 C CNN
F 3 "" H 7425 3050 50  0000 C CNN
	1    7425 3050
	1    0    0    -1  
$EndComp
Wire Wire Line
	6000 2450 6000 2350
Connection ~ 6000 2350
Wire Wire Line
	7375 2600 7425 2600
Wire Wire Line
	7425 2600 7425 2950
Wire Wire Line
	7425 2700 7375 2700
Connection ~ 7425 2700
Wire Wire Line
	7375 2900 7900 2900
Connection ~ 7425 2800
Connection ~ 7425 2900
$Comp
L C_Small C49
U 1 1
P 7525 2600
F 0 "C49" H 7535 2670 50  0000 L CNN
F 1 "22nF" H 7535 2520 50  0000 L CNN
F 2 "Capacitors_SMD:C_0805" H 7525 2600 50  0001 C CNN
F 3 "" H 7525 2600 50  0000 C CNN
	1    7525 2600
	1    0    0    -1  
$EndComp
$Comp
L R_Small R43
U 1 1
P 7725 2700
F 0 "R43" H 7755 2720 50  0000 L CNN
F 1 "62k" H 7755 2660 50  0000 L CNN
F 2 "Resistors_SMD:R_0805" H 7725 2700 50  0001 C CNN
F 3 "" H 7725 2700 50  0000 C CNN
	1    7725 2700
	1    0    0    -1  
$EndComp
$Comp
L R_Small R42
U 1 1
P 7725 2200
F 0 "R42" H 7755 2220 50  0000 L CNN
F 1 "10k" H 7755 2160 50  0000 L CNN
F 2 "Resistors_SMD:R_0805" H 7725 2200 50  0001 C CNN
F 3 "" H 7725 2200 50  0000 C CNN
	1    7725 2200
	1    0    0    -1  
$EndComp
Wire Wire Line
	7725 2300 7725 2600
Connection ~ 7725 2350
Wire Wire Line
	7525 2500 7525 2350
Connection ~ 7525 2350
Wire Wire Line
	7525 2800 7525 2700
Connection ~ 7525 2800
$Comp
L GND #PWR083
U 1 1
P 7425 3150
F 0 "#PWR083" H 7425 2900 50  0001 C CNN
F 1 "GND" H 7425 3000 50  0000 C CNN
F 2 "" H 7425 3150 50  0000 C CNN
F 3 "" H 7425 3150 50  0000 C CNN
	1    7425 3150
	1    0    0    -1  
$EndComp
$Comp
L GND #PWR084
U 1 1
P 6000 2650
F 0 "#PWR084" H 6000 2400 50  0001 C CNN
F 1 "GND" H 6000 2500 50  0000 C CNN
F 2 "" H 6000 2650 50  0000 C CNN
F 3 "" H 6000 2650 50  0000 C CNN
	1    6000 2650
	1    0    0    -1  
$EndComp
$Comp
L GND #PWR085
U 1 1
P 7075 2050
F 0 "#PWR085" H 7075 1800 50  0001 C CNN
F 1 "GND" H 7075 1900 50  0000 C CNN
F 2 "" H 7075 2050 50  0000 C CNN
F 3 "" H 7075 2050 50  0000 C CNN
	1    7075 2050
	1    0    0    -1  
$EndComp
$Comp
L GND #PWR086
U 1 1
P 7575 2150
F 0 "#PWR086" H 7575 1900 50  0001 C CNN
F 1 "GND" H 7575 2000 50  0000 C CNN
F 2 "" H 7575 2150 50  0000 C CNN
F 3 "" H 7575 2150 50  0000 C CNN
	1    7575 2150
	1    0    0    -1  
$EndComp
Wire Wire Line
	7725 2100 7575 2100
Wire Wire Line
	7575 2100 7575 2150
Wire Wire Line
	6825 2050 6825 2000
Wire Wire Line
	6825 2000 7075 2000
Wire Wire Line
	7075 2000 7075 2050
Wire Wire Line
	6925 2050 6925 2000
Connection ~ 6925 2000
Wire Wire Line
	7375 2350 7725 2350
Wire Wire Line
	7375 2800 7725 2800
Text Label 8250 2000 2    60   ~ 0
-8.5V_LIN
Text Label 7900 2900 2    60   ~ 0
-8.5V_LIN
$Comp
L R_Small R45
U 1 1
P 8350 2150
F 0 "R45" H 8380 2170 50  0000 L CNN
F 1 "0" H 8380 2110 50  0000 L CNN
F 2 "Resistors_SMD:R_0805" H 8350 2150 50  0001 C CNN
F 3 "" H 8350 2150 50  0000 C CNN
	1    8350 2150
	0    1    1    0   
$EndComp
$Comp
L R_Small R44
U 1 1
P 8350 2000
F 0 "R44" H 8380 2020 50  0000 L CNN
F 1 "0" H 8380 1960 50  0000 L CNN
F 2 "Resistors_SMD:R_0805" H 8350 2000 50  0001 C CNN
F 3 "" H 8350 2000 50  0000 C CNN
	1    8350 2000
	0    1    1    0   
$EndComp
Wire Wire Line
	8450 2000 8475 2000
Wire Wire Line
	8450 2150 8475 2150
Connection ~ 8475 2150
Wire Wire Line
	8475 2325 8750 2325
Text Label 8250 2150 2    60   ~ 0
-12V
Text Label 9050 800  3    60   ~ 0
+12V
$Comp
L C_Small C50
U 1 1
P 9310 4540
F 0 "C50" H 9320 4610 50  0000 L CNN
F 1 "100pF" H 9320 4460 50  0000 L CNN
F 2 "Capacitors_SMD:C_0805" H 9310 4540 50  0001 C CNN
F 3 "" H 9310 4540 50  0000 C CNN
	1    9310 4540
	1    0    0    -1  
$EndComp
$Comp
L C_Small C51
U 1 1
P 10675 4645
F 0 "C51" H 10685 4715 50  0000 L CNN
F 1 "100pF" H 10685 4565 50  0000 L CNN
F 2 "Capacitors_SMD:C_0805" H 10675 4645 50  0001 C CNN
F 3 "" H 10675 4645 50  0000 C CNN
	1    10675 4645
	1    0    0    -1  
$EndComp
$Comp
L GND #PWR087
U 1 1
P 10675 4745
F 0 "#PWR087" H 10675 4495 50  0001 C CNN
F 1 "GND" H 10675 4595 50  0000 C CNN
F 2 "" H 10675 4745 50  0000 C CNN
F 3 "" H 10675 4745 50  0000 C CNN
	1    10675 4745
	1    0    0    -1  
$EndComp
$Comp
L GND #PWR088
U 1 1
P 9310 4640
F 0 "#PWR088" H 9310 4390 50  0001 C CNN
F 1 "GND" H 9310 4490 50  0000 C CNN
F 2 "" H 9310 4640 50  0000 C CNN
F 3 "" H 9310 4640 50  0000 C CNN
	1    9310 4640
	1    0    0    -1  
$EndComp
Wire Wire Line
	9310 4440 9310 4300
Connection ~ 9310 4300
Wire Wire Line
	10675 4460 10675 4545
Wire Wire Line
	10675 4460 10250 4460
Connection ~ 10250 4460
$Comp
L R_Small R38
U 1 1
P 10375 4860
F 0 "R38" H 10405 4880 50  0000 L CNN
F 1 "300k" H 10405 4820 50  0000 L CNN
F 2 "Resistors_SMD:R_0805" H 10375 4860 50  0001 C CNN
F 3 "" H 10375 4860 50  0000 C CNN
	1    10375 4860
	1    0    0    -1  
$EndComp
Wire Wire Line
	10375 4760 10375 4725
$Comp
L C_Small C52
U 1 1
P 3560 7200
F 0 "C52" H 3570 7270 50  0000 L CNN
F 1 "100pF" H 3570 7120 50  0000 L CNN
F 2 "Capacitors_SMD:C_0805" H 3560 7200 50  0001 C CNN
F 3 "" H 3560 7200 50  0000 C CNN
	1    3560 7200
	1    0    0    -1  
$EndComp
Wire Wire Line
	3560 6900 3560 7100
Wire Wire Line
	3560 7300 3560 7500
Connection ~ 3560 7500
Wire Notes Line
	8930 4220 9435 3780
Wire Notes Line
	9610 4430 9790 4205
Wire Notes Line
	6330 3045 7290 2080
Wire Notes Line
	8275 2075 8405 1950
$Comp
L C_Small C53
U 1 1
P 7030 1385
F 0 "C53" H 7040 1455 50  0000 L CNN
F 1 "1uF" H 7040 1305 50  0000 L CNN
F 2 "Capacitors_SMD:C_0805" H 7030 1385 50  0001 C CNN
F 3 "" H 7030 1385 50  0000 C CNN
	1    7030 1385
	1    0    0    -1  
$EndComp
Wire Wire Line
	7030 1500 7250 1500
Wire Wire Line
	7250 1485 7250 1520
Connection ~ 7250 1500
Wire Wire Line
	7030 1485 7030 1500
Wire Wire Line
	7250 1265 7250 1285
Wire Wire Line
	7030 1275 7030 1285
Wire Wire Line
	7030 1275 7250 1275
Connection ~ 7250 1275
$EndSCHEMATC
